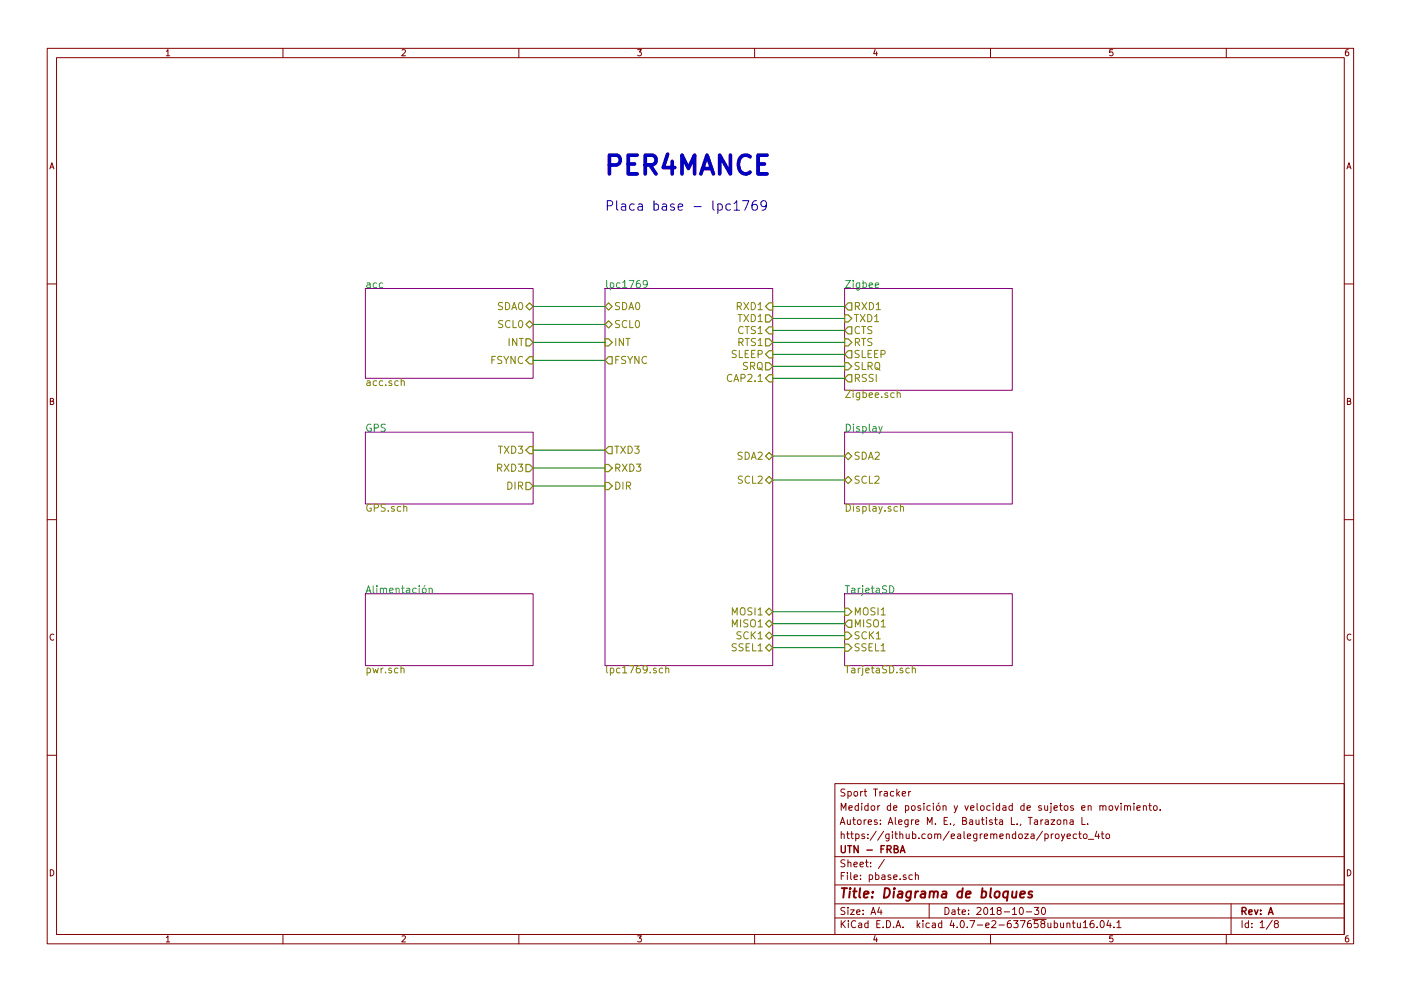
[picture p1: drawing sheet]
EESchema Schematic File Version 2
LIBS:power
LIBS:device
LIBS:switches
LIBS:relays
LIBS:motors
LIBS:transistors
LIBS:conn
LIBS:linear
LIBS:regul
LIBS:74xx
LIBS:cmos4000
LIBS:adc-dac
LIBS:memory
LIBS:xilinx
LIBS:microcontrollers
LIBS:dsp
LIBS:microchip
LIBS:analog_switches
LIBS:motorola
LIBS:texas
LIBS:intel
LIBS:audio
LIBS:interface
LIBS:digital-audio
LIBS:philips
LIBS:display
LIBS:cypress
LIBS:siliconi
LIBS:opto
LIBS:atmel
LIBS:contrib
LIBS:valves
LIBS:dk_RF-Transceiver-Modules
LIBS:acc_mpu6050_gy521_board
LIBS:lpcxpresso_lpc1769_revb
LIBS:gps_em506
LIBS:acc_mpu9250_board
LIBS:pbase-cache
EELAYER 25 0
EELAYER END
$Descr A4 11693 8268
encoding utf-8
Sheet 1 8
Title "Diagrama de bloques "
Date "2018-10-30"
Rev "A"
Comp "UTN - FRBA"
Comment1 "https://github.com/ealegremendoza/proyecto_4to"
Comment2 "Autores: Alegre M. E., Bautista L., Tarazona L."
Comment3 "Medidor de posición y velocidad de sujetos en movimiento."
Comment4 "Sport Tracker"
$EndDescr
$Sheet
S 5050 2400 1400 3150
U 5B95AFB2
F0 "lpc1769" 60
F1 "lpc1769.sch" 60
F2 "MOSI1" B R 6450 5100 60 
F3 "MISO1" B R 6450 5200 60 
F4 "SCK1" B R 6450 5300 60 
F5 "SSEL1" B R 6450 5400 60 
F6 "TXD3" O L 5050 3750 60 
F7 "RXD3" I L 5050 3900 60 
F8 "DIR" I L 5050 4050 60 
F9 "SDA0" B L 5050 2550 60 
F10 "SCL0" B L 5050 2700 60 
F11 "INT" I L 5050 2850 60 
F12 "CAP2.1" I R 6450 3150 60 
F13 "SDA2" B R 6450 3800 60 
F14 "SCL2" B R 6450 4000 60 
F15 "TXD1" O R 6450 2650 60 
F16 "RXD1" I R 6450 2550 60 
F17 "CTS1" I R 6450 2750 60 
F18 "SLEEP" I R 6450 2950 60 
F19 "SRQ" O R 6450 3050 60 
F20 "RTS1" O R 6450 2850 60 
F21 "FSYNC" O L 5050 3000 60 
$EndSheet
$Sheet
S 7050 2400 1400 850 
U 5B95AFE6
F0 "Zigbee" 60
F1 "Zigbee.sch" 60
F2 "SLRQ" I L 7050 3050 60 
F3 "SLEEP" O L 7050 2950 60 
F4 "CTS" O L 7050 2750 60 
F5 "RSSI" O L 7050 3150 60 
F6 "RTS" I L 7050 2850 60 
F7 "RXD1" O L 7050 2550 60 
F8 "TXD1" I L 7050 2650 60 
$EndSheet
$Sheet
S 3050 2400 1400 750 
U 5B95B001
F0 "acc" 60
F1 "acc.sch" 60
F2 "INT" O R 4450 2850 60 
F3 "SDA0" B R 4450 2550 60 
F4 "SCL0" B R 4450 2700 60 
F5 "FSYNC" I R 4450 3000 60 
$EndSheet
$Sheet
S 3050 3600 1400 600 
U 5B95B01D
F0 "GPS" 60
F1 "GPS.sch" 60
F2 "DIR" O R 4450 4050 60 
F3 "RXD3" O R 4450 3900 60 
F4 "TXD3" I R 4450 3750 60 
$EndSheet
$Sheet
S 7050 4950 1400 600 
U 5B95B035
F0 "TarjetaSD" 60
F1 "TarjetaSD.sch" 60
F2 "SSEL1" I L 7050 5400 60 
F3 "MOSI1" I L 7050 5100 60 
F4 "MISO1" O L 7050 5200 60 
F5 "SCK1" I L 7050 5300 60 
$EndSheet
$Sheet
S 7050 3600 1400 600 
U 5B95B180
F0 "Display" 60
F1 "Display.sch" 60
F2 "SDA2" B L 7050 3800 60 
F3 "SCL2" B L 7050 4000 60 
$EndSheet
$Sheet
S 3050 4950 1400 600 
U 5B95B241
F0 "Alimentación" 60
F1 "pwr.sch" 60
$EndSheet
Wire Wire Line
	7050 2550 6450 2550
Wire Wire Line
	6450 2650 7050 2650
Wire Wire Line
	7050 2750 6450 2750
Wire Wire Line
	6450 2850 7050 2850
Wire Wire Line
	7050 2950 6450 2950
Wire Wire Line
	6450 3050 7050 3050
Wire Wire Line
	7050 3150 6450 3150
Wire Wire Line
	7050 5100 6450 5100
Wire Wire Line
	7050 5200 6450 5200
Wire Wire Line
	7050 5300 6450 5300
Wire Wire Line
	7050 5400 6450 5400
Wire Wire Line
	7050 3800 6450 3800
Wire Wire Line
	6450 4000 7050 4000
Wire Wire Line
	4450 2550 5050 2550
Wire Wire Line
	5050 2700 4450 2700
Wire Wire Line
	4450 2850 5050 2850
Wire Wire Line
	5050 3750 4450 3750
Wire Wire Line
	4450 3900 5050 3900
Wire Wire Line
	5050 4050 4450 4050
Wire Wire Line
	5050 3000 4450 3000
Text Notes 5050 1450 0    157  ~ 31
PER4MANCE
Text Notes 5050 1750 0    79   ~ 0
Placa base - lpc1769
$EndSCHEMATC
